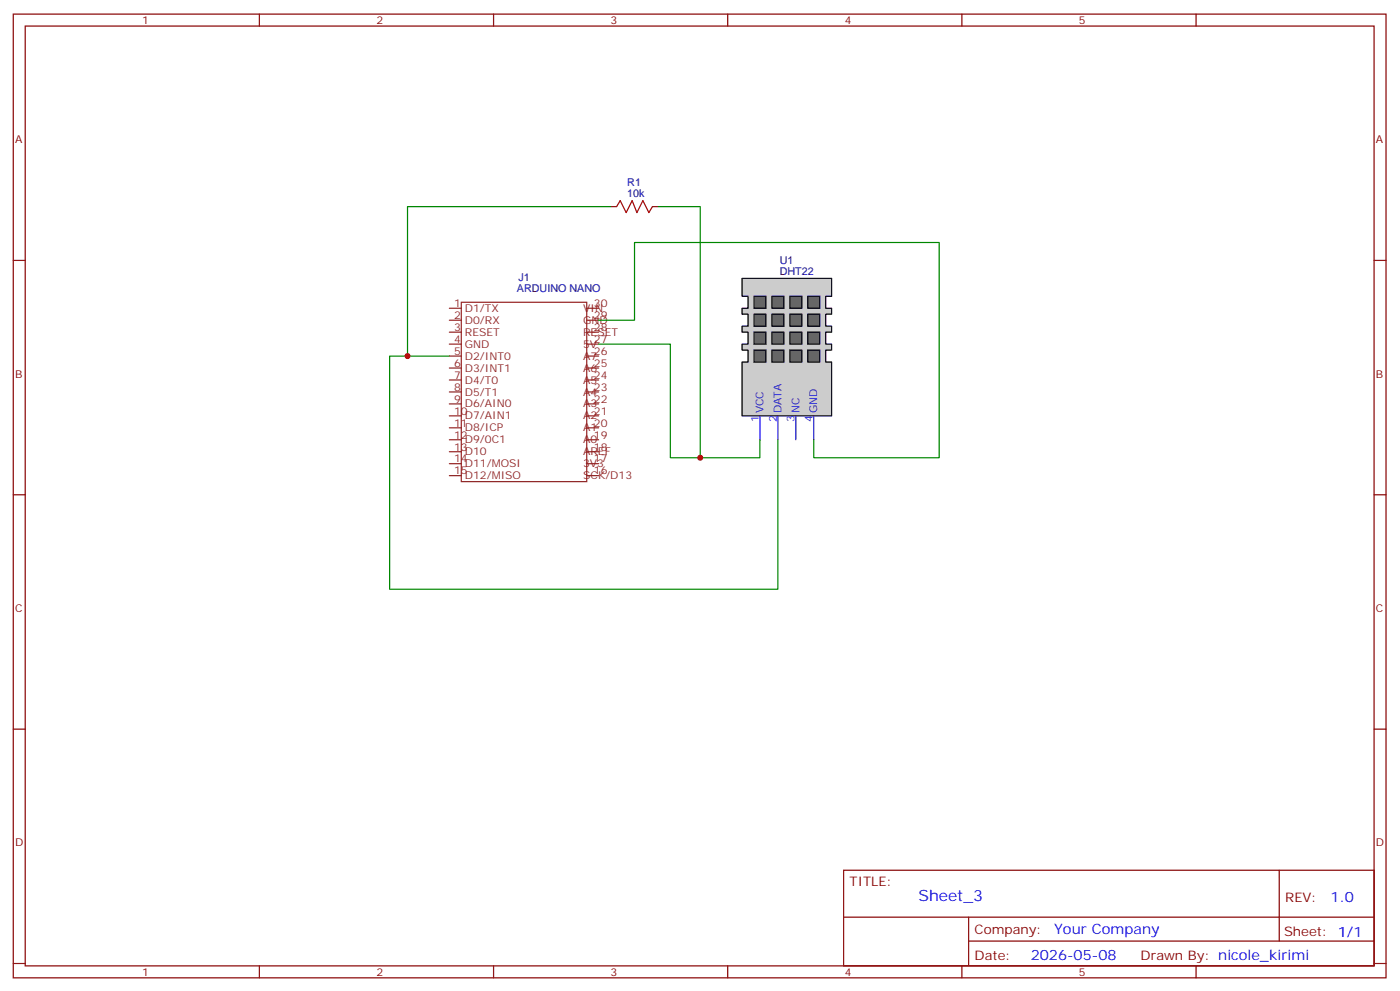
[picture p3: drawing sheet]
<svg xmlns="http://www.w3.org/2000/svg" width="413mm" height="292mm" viewBox="0 0 413 292" stroke-linecap="round" stroke-linejoin="round" font-family="sans-serif">
<g fill="none" stroke="#870000" stroke-width=".35">
<path d="M3.9 4.2h405.4v284.3h-405.4zM7.4 7.7h398.3v277.3h-398.3zM76.6 4.2v3.5M145.7 4.2v3.5M214.9 4.2v3.5M284 4.2v3.5M353.2 4.2v3.5M3.9 76.8h3.5M405.7 76.8h3.6M3.9 146h3.5M405.7 146h3.6M3.9 215.1h3.5"/>
<path d="M405.7 215.1h3.6M249.1 256.8h156.6v28.2h-156.6zM377.7 256.8v20.9M249.1 270.6h156.5M286 277.7h119.6M286 270.6v14.1M3.9 284.3h3.5M76.6 285v3.5M145.7 285v3.5M214.9 285v3.5M284 285v3.5M353.2 285v3.5"/>
<path d="M405.7 284.3h3.6"/>
</g>
<g fill="none" stroke="#8c2424" stroke-width=".35">
<path d="M132.7 90.9h3.5M132.7 94.5h3.5M132.7 98h3.5M136.2 89.2h37v52.9h-37zM173.2 90.9h3.6M173.2 94.5h3.6M173.2 98h3.6M132.7 101.5h3.5M132.7 105.1h3.5M132.7 108.6h3.5M132.7 112.1h3.5M132.7 115.6h3.5"/>
<path d="M132.7 119.2h3.5M173.2 101.5h3.6M173.2 105.1h3.6M173.2 108.6h3.6M173.2 112.1h3.6M173.2 115.6h3.6M173.2 119.2h3.6M132.7 122.7h3.5M132.7 126.2h3.5M132.7 129.8h3.5M132.7 133.3h3.5M132.7 136.8h3.5"/>
<path d="M173.2 122.7h3.6M173.2 126.2h3.6M173.2 129.8h3.6M173.2 133.3h3.6M173.2 136.8h3.6M132.7 140.3h3.5M173.2 140.3h3.6"/>
</g>
<path d="M219.1 82.1h26.5v5.3h-1.8v3.5h1.8v1.8h-1.8v3.5h1.8v1.8h-1.8v3.5h1.8v1.8h-1.8v3.5h1.8v15.9h-26.5v-15.9h1.8v-3.5h-1.8v-1.8h1.8v-3.5h-1.8v-1.8h1.8v-3.5h-1.8v-1.8h1.8v-3.5h-1.8z" fill="#ccc" stroke="#000" stroke-width=".35"/>
<g fill="#666" stroke="#000" stroke-width=".35">
<path d="M222.6 87.4h3.6v3.5h-3.6z"/>
<path d="M227.9 87.4h3.6v3.5h-3.6z"/>
<path d="M233.2 87.4h3.5v3.5h-3.5z"/>
<path d="M222.6 92.7h3.6v3.5h-3.6z"/>
<path d="M227.9 92.7h3.6v3.5h-3.6z"/>
<path d="M233.2 92.7h3.5v3.5h-3.5z"/>
<path d="M222.6 98h3.6v3.5h-3.6z"/>
<path d="M227.9 98h3.6v3.5h-3.6z"/>
<path d="M233.2 98h3.5v3.5h-3.5z"/>
<path d="M222.6 103.3h3.6v3.5h-3.6z"/>
<path d="M227.9 103.3h3.6v3.5h-3.6z"/>
<path d="M233.2 103.3h3.5v3.5h-3.5z"/>
<path d="M238.5 87.4h3.5v3.5h-3.5z"/>
<path d="M238.5 92.7h3.5v3.5h-3.5z"/>
<path d="M238.5 98h3.5v3.5h-3.5z"/>
<path d="M238.5 103.3h3.5v3.5h-3.5z"/>
</g>
<path d="M224.4 122.7v7.1M229.7 122.7v7.1M235 122.7v7.1M240.3 122.7v7.1" fill="none" stroke="#30c" stroke-width=".35"/>
<path d="M180.3 61h-60v44.1M194.4 61h12.4v74M176.8 94.5h10.6v-23h89.9v63.5h-37v-5.2M132.7 105.1h-17.7v68.7h114.7v-44M176.8 101.5h21.1v33.5h26.5v-5.2" fill="none" stroke="#008700" stroke-width=".35"/>
<path d="M182.1 61l1-1.8 1.8 3.5 1.8-3.5 1.4 3.5 1.7-3.5 1.8 3.5 1.1-1.7" fill="none" stroke="#a10000" stroke-width=".35"/>
<path d="M180.3 61h1.8M192.7 61h1.7" fill="none" stroke="#870000" stroke-width=".35"/>
<g fill="#c00">
<circle cx="120.3" cy="105.1" r=".88"/>
<circle cx="206.8" cy="135" r=".88"/>
</g>
<text font-size="4.6" fill="#00f" x="271.2" y="265.8">Sheet_3</text>
<g font-size="4.2" fill="#00f">
<text x="392.9" y="266">1.0</text>
<text x="311.3" y="275.6">Your Company</text>
<text x="304.3" y="283.4">2026-05-08</text>
</g>
<g font-size="3.9" fill="#800">
<text x="250.9" y="261.3">TITLE:</text>
<text x="379.5" y="266">REV:</text>
<text x="287.8" y="275.5">Company:</text>
<text x="379.1" y="276.2">Sheet: 1/1</text>
<text x="287.8" y="283.2">Date:</text>
<text x="336.8" y="283.3">Drawn By: nicole_kirimi</text>
</g>
<g font-size="3.2" fill="#800">
<text x="42" y="7.2">1</text>
<text x="111.2" y="7.2">2</text>
<text x="180.3" y="7.2">3</text>
<text x="249.4" y="7.2">4</text>
<text x="318.6" y="7.2">5</text>
<text x="4.4" y="42.3">A</text>
<text x="406.3" y="42.3">A</text>
<text x="4.4" y="111.4">B</text>
<text x="406.3" y="111.4">B</text>
<text x="4.4" y="180.6">C</text>
<text x="406.3" y="180.6">C</text>
<text x="4.4" y="249.7">D</text>
<text x="406.3" y="249.7">D</text>
<text x="42" y="288">1</text>
<text x="111.2" y="288">2</text>
<text x="180.3" y="288">3</text>
<text x="249.4" y="288">4</text>
<text x="318.6" y="288">5</text>
</g>
<g font-size="3.2" fill="#000080">
<text x="185.2" y="58.1">10k</text>
<text x="185.2" y="55">R1</text>
<text x="230.2" y="77.9">U1</text>
<text x="153.1" y="82.9">J1</text>
<text x="230.2" y="81.1">DHT22</text>
<text x="152.6" y="86.2">ARDUINO NANO</text>
</g>
<g font-size="3.2" fill="#8d2323">
<text x="134.1" y="90.6">1</text>
<text x="134.1" y="94.1">2</text>
<text x="137.3" y="92">D1/TX</text>
<text x="137.3" y="95.5">D0/RX</text>
<text x="172.2" y="92">VIN</text>
<text x="172.2" y="95.5">GND</text>
<text x="175.4" y="90.6">30</text>
<text x="175.4" y="94.1">29</text>
<text x="134.1" y="97.6">3</text>
<text x="134.1" y="101.2">4</text>
<text x="137.3" y="99.1">RESET</text>
<text x="172.2" y="99.1">RESET</text>
<text x="175.4" y="101.2">27</text>
<text x="175.4" y="97.6">28</text>
<text x="134.1" y="104.7">5</text>
<text x="137.3" y="102.6">GND</text>
<text x="137.3" y="106.1">D2/INT0</text>
<text x="172.2" y="106.1">A7</text>
<text x="172.2" y="102.6">5V</text>
<text x="175.4" y="104.7">26</text>
<text x="134.1" y="108.2">6</text>
<text x="134.1" y="111.8">7</text>
<text x="137.3" y="109.6">D3/INT1</text>
<text x="137.3" y="113.2">D4/T0</text>
<text x="172.2" y="113.2">A5</text>
<text x="172.2" y="109.6">A6</text>
<text x="175.4" y="111.8">24</text>
<text x="175.4" y="108.2">25</text>
<text x="134.1" y="115.3">8</text>
<text x="134.1" y="118.8">9</text>
<text x="137.3" y="116.7">D5/T1</text>
<text x="172.2" y="116.7">A4</text>
<text x="175.4" y="118.8">22</text>
<text x="175.4" y="115.3">23</text>
<text x="134.1" y="122.3">10</text>
<text x="134.1" y="125.9">11</text>
<text x="137.3" y="120.2">D6/AIN0</text>
<text x="137.3" y="123.8">D7/AIN1</text>
<text x="172.2" y="123.8">A2</text>
<text x="172.2" y="120.2">A3</text>
<text x="175.4" y="125.9">20</text>
<text x="175.4" y="122.3">21</text>
<text x="134.1" y="129.4">12</text>
<text x="137.3" y="127.3">D8/ICP</text>
<text x="137.3" y="130.8">D9/0C1</text>
<text x="172.2" y="127.3">A1</text>
<text x="172.2" y="130.8">A0</text>
<text x="175.4" y="129.4">19</text>
<text x="134.1" y="132.9">13</text>
<text x="134.1" y="136.5">14</text>
<text x="137.3" y="134.3">D10</text>
<text x="137.3" y="137.9">D11/MOSI</text>
<text x="172.2" y="137.9">3V3</text>
<text x="172.2" y="134.3">AREF</text>
<text x="175.4" y="136.5">17</text>
<text x="175.4" y="132.9">18</text>
<text x="134.1" y="140">15</text>
<text x="137.3" y="141.4">D12/MISO</text>
<text x="172.2" y="141.4">SCK/D13</text>
<text x="175.4" y="140">16</text>
</g>
<g font-size="3.2" fill="#30c">
<text x="224" y="124.5" transform="rotate(-90 224 124.5)">1</text>
<text x="225.5" y="122" transform="rotate(-90 225.5 122)">VCC</text>
<text x="229.3" y="124.5" transform="rotate(-90 229.3 124.5)">2</text>
<text x="230.8" y="122" transform="rotate(-90 230.8 122)">DATA</text>
<text x="234.6" y="124.5" transform="rotate(-90 234.6 124.5)">3</text>
<text x="236" y="122" transform="rotate(-90 236 122)">NC</text>
<text x="239.9" y="124.5" transform="rotate(-90 239.9 124.5)">4</text>
<text x="241.3" y="122" transform="rotate(-90 241.3 122)">GND</text>
</g>
</svg>
